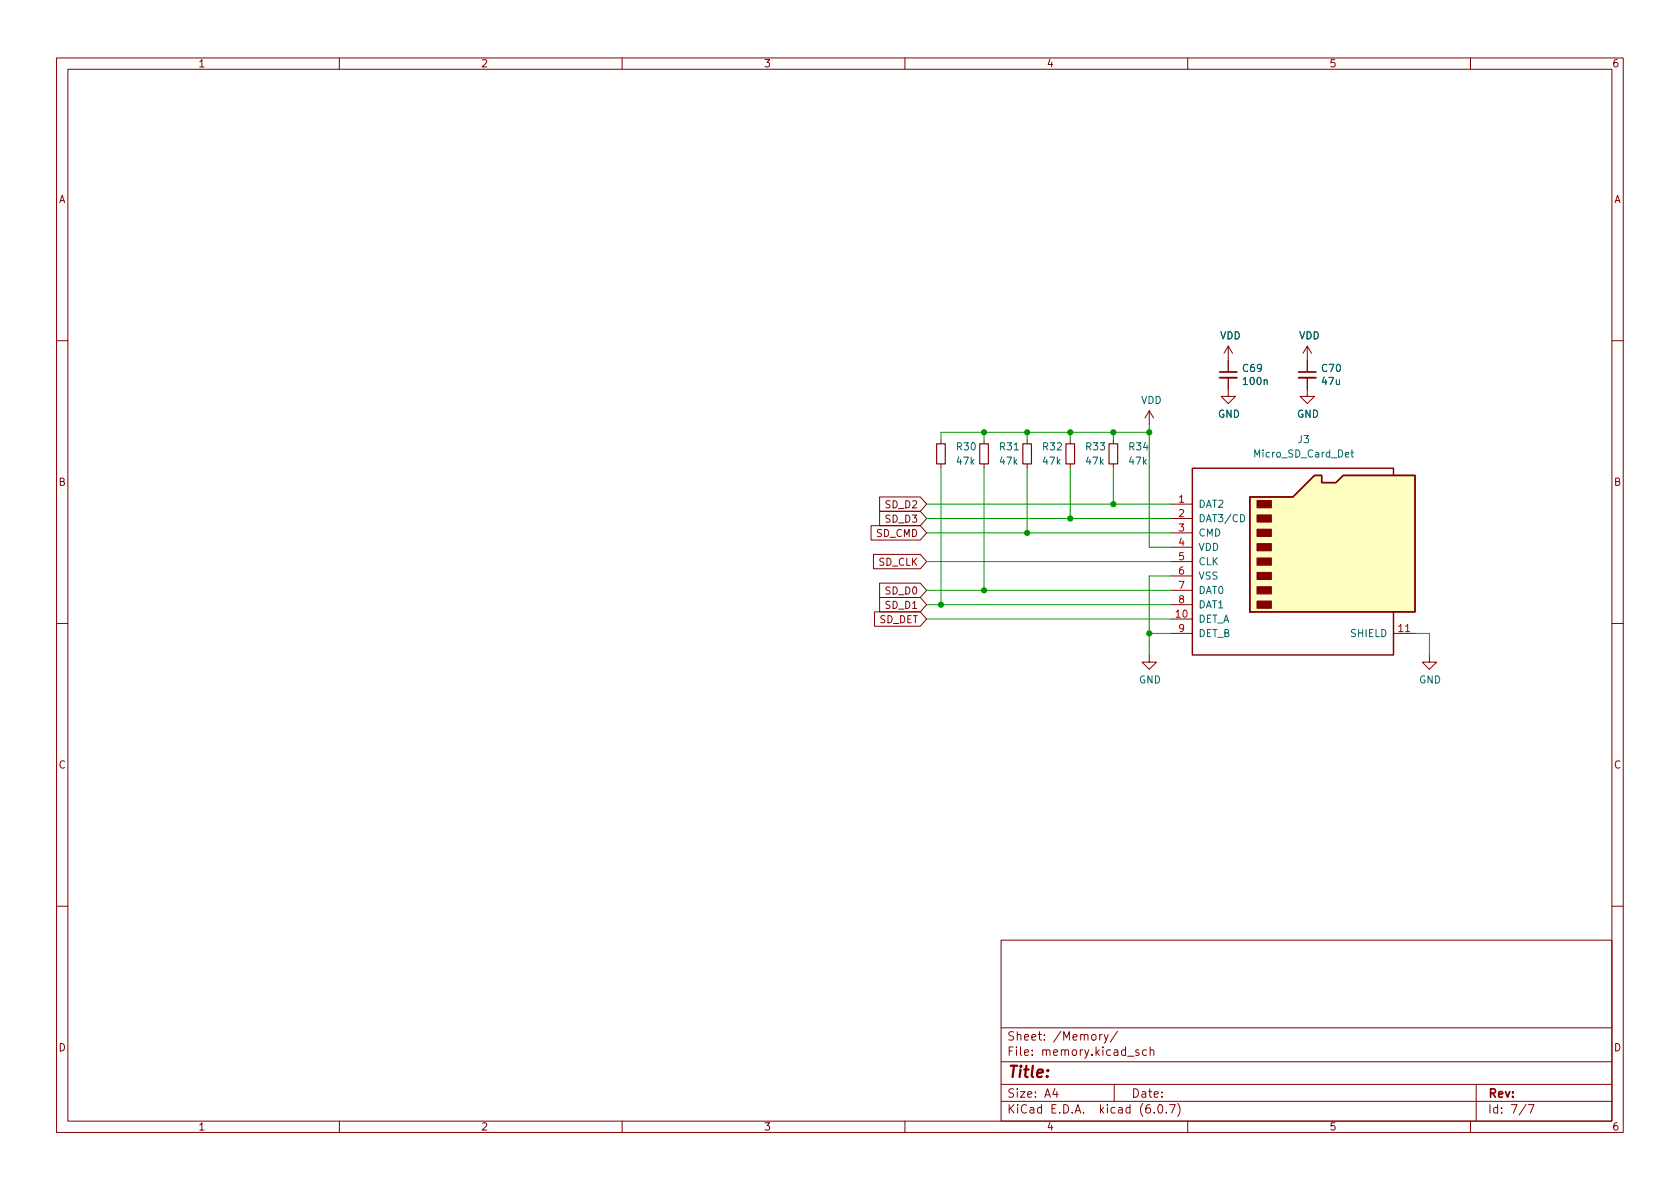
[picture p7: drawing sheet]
<svg xmlns="http://www.w3.org/2000/svg" width="297mm" height="210mm" viewBox="0 0 297 210" stroke-linecap="round" stroke-linejoin="round" font-family="sans-serif">
<g fill="none" stroke="#840000" stroke-width=".18">
<path d="M10 10.2h277v190.1h-277zM12 12.2h273v186.1h-273zM60 10.2v2M110 10.2v2M160 10.2v2M210 10.2v2M260 10.2v2M10 60.2h2M166.4 77.7v.8M174 77.7v.8M181.6 77.7v.8M189.2 77.7v.8"/>
<path d="M196.8 77.7v.8M203.2 72.6l-.8 1.3M203.2 72.6v2.6M203.2 72.6l.8 1.3M217.2 66.8v3.3h1.2l-1.2 1.3-1.3-1.3h1.3M217.2 61.2l-.8 1.3M217.2 61.2v4.5M217.2 61.2l.7 1.3M231.1 66.8v3.3h1.3l-1.3 1.3-1.2-1.3h1.2M231.1 61.2l-.7 1.3M231.1 61.2v4.5M231.1 61.2l.8 1.3"/>
<path d="M285 60.2h2M154 93h8.7l1.1 1.2-1.1 1.3h-8.7zM154.4 98h8.3l1.1 1.3-1.1 1.3h-8.3zM155.5 90.4h7.2l1.1 1.3-1.1 1.3h-7.2zM155.5 87.9h7.2l1.1 1.2-1.1 1.3h-7.2zM166.4 82v.8M174 82v.8M181.6 82v.8M189.2 82v.8M196.8 82v.8M207 89.1h3.8M207 91.7h3.8"/>
<path d="M207 94.2h3.8M207 96.8h3.8M207 99.3h3.8M10 110.2h2M154.6 108.2h8.1l1.1 1.3-1.1 1.2h-8.1zM155.5 105.7h7.2l1.1 1.2-1.1 1.3h-7.2zM155.5 103.1h7.2l1.1 1.3-1.1 1.3h-7.2zM203.2 115.8v1.3h1.3l-1.3 1.3-1.3-1.3h1.3M207 109.5h3.8M207 112h3.8M207 101.8h3.8M207 104.4h3.8"/>
<path d="M207 106.9h3.8M246.4 112h3.8M252.7 115.8v1.3h1.3l-1.3 1.3-1.2-1.3h1.2M285 110.2h2M10 160.2h2M177 166.3h108v32h-108zM285 160.2h2M60 198.3v2M110 198.3v2M160 198.3v2M177 194.8h108M177 191.8h108"/>
<path d="M177 187.8h108M177 181.8h108M186.5 192.5l-.4 1h1M186.9 193v1M194.4 182.9v1M194.9 182.9l-.3 .1-.2 .2M195.2 182.9l.4 1M195.9 182.9l-.5 1.4-.2 .1M197 191.8v3M197.6 182.4l-1.3 1.9M201.4 185.7l-.4-.1-.2 .2 .1 .3 .5 .1v.4h-.6M202.7 185.7l-.4-.1-.3 .3v.4l.1 .3h.6"/>
<path d="M203.4 185.8l.2-.2 .3 .1 .1 .9M203.4 185.1v1.5M204.1 196.7v.1M204.9 195.4l.2-.1a.81 .81 0 0 1 .6 .7 .81 .81 0 0 1-.3 .8h-.2a.81 .81 0 0 1-.6-.6 .81 .81 0 0 1 .3-.8zM206.2 196.7v.1M206.8 195.3h1l-.7 1.5M208.2 195.1a1.72 1.72 0 0 1 0 2.3M210 198.3v2M260 198.3v2M261 191.8v6.5M269.9 195.3l-1.3 1.9M270.2 195.3h1l-.6 1.5"/>
</g>
<path d="M165.6 78.5h1.5v3.5h-1.5zM173.2 78.5h1.6v3.5h-1.6zM180.8 78.5h1.6v3.5h-1.6zM188.5 78.5h1.5v3.5h-1.5zM196.1 78.5h1.5v3.5h-1.5z" fill="none" stroke="#840000" stroke-width=".2"/>
<path d="M215.6 66.8h3.1M229.6 66.8h3.1" fill="none" stroke="#840000" stroke-width=".33"/>
<path d="M215.6 65.8h3.1M229.6 65.8h3.1" fill="none" stroke="#840000" stroke-width=".3"/>
<path d="M221 87.9h7.6l3.8-3.8h1.3v1.2h2.5l1.3-1.2h12.7v24.1h-29.2z" fill="#ffffc2" stroke="#ffffc2" stroke-width=".18"/>
<path d="M221 87.9h7.6l3.8-3.8h1.3v1.2h2.5l1.3-1.2h12.7v24.1h-29.2zM246.4 84.1v-1.3h-35.6v33h35.6v-7.6" fill="none" stroke="#840000" stroke-width=".25"/>
<g fill="#840000" stroke="#840000" stroke-width=".18">
<path d="M222.2 106.3h2.6v1.3h-2.6z"/>
<path d="M222.2 103.8h2.6v1.2h-2.6z"/>
<path d="M222.2 101.2h2.6v1.3h-2.6z"/>
<path d="M222.2 98.7h2.6v1.2h-2.6z"/>
<path d="M222.2 96.1h2.6v1.3h-2.6z"/>
<path d="M222.2 93.6h2.6v1.3h-2.6z"/>
<path d="M222.2 91.1h2.6v1.2h-2.6z"/>
<path d="M222.2 88.5h2.6v1.3h-2.6z"/>
</g>
<path d="M238.9 80h.4M239 79.6v1.1l.3 .1M219.4 91a.64 .64 0 0 1 .7 .6 .64 .64 0 0 1-.7 .7z" fill="none" stroke="#006464" stroke-width=".18"/>
<g fill="none" stroke="#009600" stroke-width=".18">
<path d="M174 76.4v1.3M181.6 76.4v1.3M189.2 76.4v1.3M196.8 76.4v1.3M203.2 76.4h-36.8v1.3M203.2 75.2v21.6h3.8M163.8 94.2h43.2M163.8 91.7h43.2M163.8 99.3h43.2M163.8 89.1h43.2M166.4 82.8v24.1M174 82.8v21.6"/>
<path d="M181.6 82.8v11.4M189.2 82.8v8.9M196.8 82.8v6.3M163.8 104.4h43.2M163.8 106.9h43.2M163.8 109.5h43.2M203.2 112h3.8M207 101.8h-3.8v14M250.2 112h2.5v3.8"/>
</g>
<g fill="#009600" stroke="#009600" stroke-width=".18">
<circle cx="181.6" cy="76.4" r=".46"/>
<circle cx="189.2" cy="76.4" r=".46"/>
<circle cx="203.2" cy="112" r=".46"/>
<circle cx="196.8" cy="76.4" r=".46"/>
<circle cx="189.2" cy="91.7" r=".46"/>
<circle cx="203.2" cy="76.4" r=".46"/>
<circle cx="196.8" cy="89.1" r=".46"/>
<circle cx="174" cy="104.4" r=".46"/>
<circle cx="174" cy="76.4" r=".46"/>
<circle cx="166.4" cy="106.9" r=".46"/>
<circle cx="181.6" cy="94.2" r=".46"/>
</g>
<text font-size="2.8" fill="#840000" x="178" y="190.6">Title:</text>
<g font-size="2.1" fill="#840000">
<text x="178" y="184">Sheet: /Memory/</text>
<text x="178" y="186.7">File: memory.kicad_sch</text>
<text x="178" y="196.9">KiCad E.D.A. kicad (6.0.7)</text>
<text x="178" y="194.1">Size: A4</text>
<text x="200" y="194.1">Date:</text>
<text x="263" y="194.1">Rev:</text>
<text x="263" y="196.9">Id: 7/7</text>
</g>
<g font-size="1.8" fill="#840000">
<text x="35" y="11.9">1</text>
<text x="85" y="11.9">2</text>
<text x="135" y="11.9">3</text>
<text x="185" y="11.9">4</text>
<text x="235" y="11.9">5</text>
<text x="285" y="11.9">6</text>
<text x="10.3" y="35.9">A</text>
<text x="285.3" y="35.9">A</text>
<text x="10.3" y="85.9">B</text>
<text x="156.7" y="89.9">SD_D2</text>
<text x="285.3" y="85.9">B</text>
<text x="154.9" y="95">SD_CMD</text>
<text x="156.7" y="92.4">SD_D3</text>
<text x="155.3" y="100">SD_CLK</text>
<text x="156.7" y="107.7">SD_D1</text>
<text x="156.7" y="105.1">SD_D0</text>
<text x="155.4" y="110.2">SD_DET</text>
<text x="10.3" y="135.9">C</text>
<text x="285.3" y="135.9">C</text>
<text x="10.3" y="185.9">D</text>
<text x="285.3" y="185.9">D</text>
<text x="35" y="199.9">1</text>
<text x="85" y="199.9">2</text>
<text x="135" y="199.9">3</text>
<text x="185" y="199.9">4</text>
<text x="235" y="199.9">5</text>
<text x="285" y="199.9">6</text>
</g>
<g font-size="1.8" fill="#006464">
<text x="215.7" y="60">VDD</text>
<text x="229.7" y="60">VDD</text>
<text x="219.8" y="65.8">C69</text>
<text x="233.8" y="65.8">C70</text>
<text x="201.7" y="71.4">VDD</text>
<text x="220" y="68.1">100n</text>
<text x="233.8" y="68.1">47u</text>
<text x="215.3" y="73.9">GND</text>
<text x="229.3" y="73.9">GND</text>
<text x="169.2" y="79.6">R30</text>
<text x="169.2" y="82.2">47k</text>
<text x="176.8" y="79.6">R31</text>
<text x="176.9" y="82.2">47k</text>
<text x="184.5" y="79.6">R32</text>
<text x="184.5" y="82.2">47k</text>
<text x="192.1" y="79.6">R33</text>
<text x="192.1" y="82.2">47k</text>
<text x="199.7" y="79.6">R34</text>
<text x="199.7" y="82.2">47k</text>
<text x="222" y="80.9">Micro_SD_Card_Det</text>
<text x="229.5" y="78.4">J3</text>
<text x="211.8" y="89.8">DAT2</text>
<text x="211.8" y="92.3">DAT3/CD</text>
<text x="211.8" y="94.9">CMD</text>
<text x="211.8" y="97.4">VDD</text>
<text x="211.8" y="99.9">CLK</text>
<text x="211.8" y="102.5">VSS</text>
<text x="211.8" y="105">DAT0</text>
<text x="211.8" y="107.6">DAT1</text>
<text x="211.8" y="110.1">DET_A</text>
<text x="211.8" y="112.6">DET_B</text>
<text x="238.9" y="112.6">SHIELD</text>
<text x="201.4" y="120.8">GND</text>
<text x="250.9" y="120.8">GND</text>
</g>
<g font-size="1.8" fill="#a90000">
<text x="208.4" y="88.9">1</text>
<text x="208.4" y="91.4">2</text>
<text x="208.4" y="94">3</text>
<text x="208.4" y="96.5">4</text>
<text x="208.4" y="99.1">5</text>
<text x="208.4" y="101.6">6</text>
<text x="208.4" y="104.1">7</text>
<text x="208.4" y="106.7">8</text>
<text x="207.9" y="109.2">10</text>
<text x="208.4" y="111.8">9</text>
<text x="247.3" y="111.8">11</text>
</g>
</svg>
